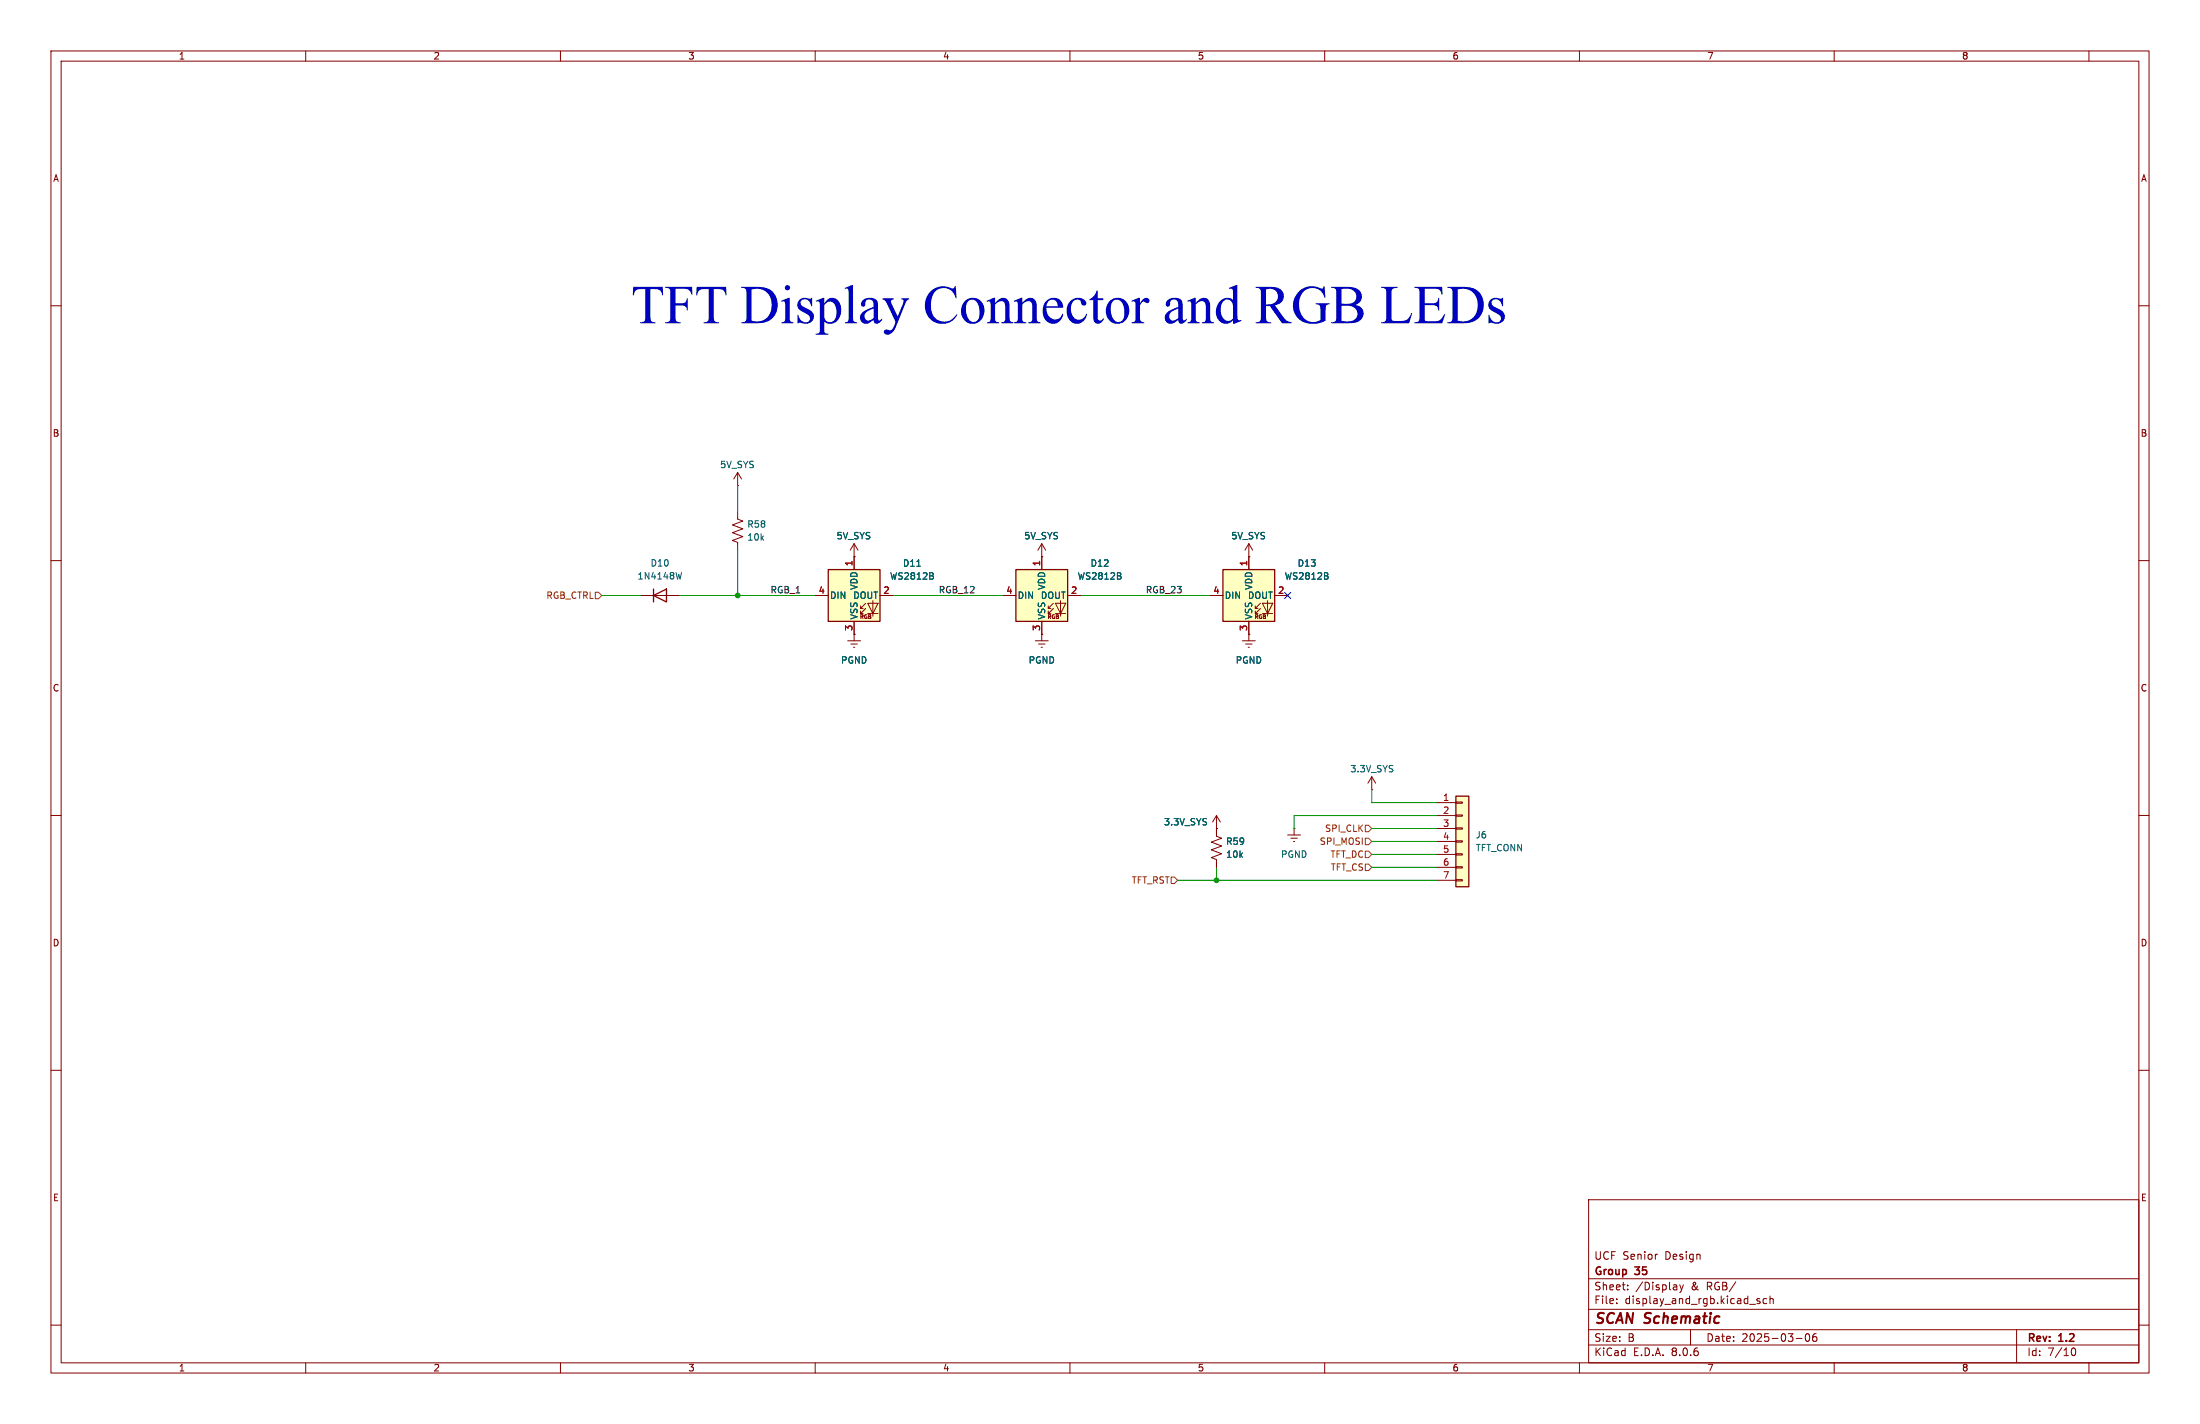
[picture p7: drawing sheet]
<svg xmlns="http://www.w3.org/2000/svg" width="432mm" height="279mm" viewBox="0 0 432 279" stroke-linecap="round" stroke-linejoin="round" font-family="sans-serif">
<g fill="none" stroke="#840000" stroke-width=".2">
<path d="M10 10h411.8v259.4h-411.8zM12 12h407.8v255.4h-407.8zM60 10v2M110 10v2M160 10v2M210 10v2M260 10v2M310 10v2M360 10v2M410 10v2M10 60h2M419.8 60h2"/>
<path d="M10 110h2M419.8 110h2M10 160h2M419.8 160h2M10 210h2M419.8 210h2M311.8 235.4h108v32h-108zM10 260h2M311.8 256.9h108M311.8 250.9h108M317.3 255.6v.2M317.3 254.9v.1"/>
<path d="M319.5 252.9v.2M319.5 252.2v.1M325.2 246.1h.1M329.7 252.1l.3 1M330 253.1l-.3 .5M330.4 252.1l-.4 1M345.4 254.9l-.4-.1-.2 .2 .1 .2 .5 .2v.3h-.6M346.8 254.9l-.5-.1-.3 .3 .2 .6h.6M347.4 254.9l.2-.1 .4 .1v.9M347.4 254.3v1.5M419.8 260h2M60 267.4v2"/>
<path d="M110 267.4v2M160 267.4v2M210 267.4v2M260 267.4v2M310 267.4v2M311.8 263.9h108M311.8 260.9h108M331.8 260.9v3M352.5 262.6h1.2M354.5 261.8l.2-.1a.8 .8 0 0 1 .5 .7 .8 .8 0 0 1-.5 .8 1 1 0 0 1-.2-1.4zM356.5 261.7a.59 .59 0 0 0-.7 .6v.6l.1 .2 .4 .1 .2-.2 .1-.5-.1-.2h-.5l-.2 .2M360 267.4v2"/>
<path d="M395.8 260.9v6.5M406.5 265.1l.2-.5 .2-.1a.8 .8 0 0 1 .5 .7 .8 .8 0 0 1-.5 .8l-.2-.2-.2-.4M410 267.4v2"/>
</g>
<path d="M285.7 156.2h2.6v17.8h-2.6z" fill="#ffffc2"/>
<g fill="none" stroke="#840000" stroke-width=".2">
<path d="M125.7 116.8h7.6M166.4 125.7h2.5M167 126.4h1.3M167.5 127h.3M167.6 124.5h.1M167.6 124.5v1.2M269.2 154.9h.1M269.2 152.4l-.7 1.3M269.2 152.4v2.5M269.2 152.4l.8 1.3M281.9 157.5h3.8M285.7 159.9h1.3v.2h-1.3z"/>
<path d="M285.7 157.4h1.3v.2h-1.3zM238.8 162.6h.1M238.8 160v4.1l1 .4-2.1 .7 2.1 .8-2.1 .8 2.1 .7-2.1 .8 1.1 .4v1.5M238.8 160l-.8 1.3M238.8 160l.7 1.3M252.7 163.8h2.6M253.4 164.5h1.2M253.9 165.1h.2M254 162.6h.1M254 162.6v1.2M281.9 160h3.8M281.9 162.6h3.8"/>
<path d="M281.9 165.1h3.8M281.9 167.6h3.8M281.9 170.2h3.8M281.9 172.7h3.8M285.7 172.6h1.3v.2h-1.3zM285.7 170.1h1.3v.2h-1.3zM285.7 167.5h1.3v.3h-1.3zM285.7 165h1.3v.2h-1.3zM285.7 162.4h1.3v.3h-1.3z"/>
</g>
<path d="M128.3 116.8l2.5-1.2v2.5zM128.3 115.6v2.5M285.7 156.2h2.6v17.8h-2.6z" fill="none" stroke="#840000" stroke-width=".25"/>
<path d="M133.8 112.3l-.3 1.3" fill="none" stroke="#006464" stroke-width=".2"/>
<path d="M199.4 111.8h10.1v10.1h-10.1z" fill="#ffffc2"/>
<g fill="none" stroke="#840000" stroke-width=".2">
<path d="M196.8 116.8h2.6M204.5 109.2v2.6M205.7 119.4h.5M206.8 119.4l-1.1 1v-.5M206.8 118.4l-1.1 1v-.5M207.1 118.4h2.1l-1 2zM208.2 117.9v3M209.5 116.8h2.6M204.5 121.9v2.6M205.7 120.4h.5M207.1 120.4h2.1M243.8 125.7h2.6"/>
<path d="M244.5 126.4h1.2M245 127h.2M245.1 124.5h.1M245.1 124.5v1.2"/>
</g>
<path d="M199.4 111.8h10.1v10.1h-10.1z" fill="none" stroke="#840000" stroke-width=".25"/>
<path d="M219.9 113l.1 .2-.1 .4M219.9 112.5v.4" fill="none" stroke="#006464" stroke-width=".2"/>
<path d="M240 111.8h10.2v10.1h-10.2z" fill="#ffffc2"/>
<g fill="none" stroke="#840000" stroke-width=".2">
<path d="M144.8 95.3h.1M144.8 92.7l-.8 1.3M144.8 92.7v2.6M144.8 92.7l.7 1.3M144.8 100.3v1.6l1 .3-2 .8 2 .8-2 .7 2 .8-2 .7 1 .4v1.6M167.6 109.2h.1M167.6 106.7l-.7 1.3M167.6 106.7v2.5M167.6 106.7l.8 1.3M204.5 109.2h.1M204.5 106.7v2.5M204.5 106.7l-.8 1.3"/>
<path d="M204.5 106.7l.7 1.3M237.5 116.8h2.5M245.1 109.2h.1M245.1 106.7v5.1M245.1 106.7l-.8 1.3M245.1 106.7l.8 1.3M246.4 119.4h.5M247.4 119.4l-1 1v-.5M247.4 118.4l-1 1v-.5M247.8 118.4h2l-1 2zM248.8 117.9v3M250.2 116.8h2.5"/>
<path d="M203.2 125.7h2.5M203.8 126.4h1.3M204.3 127h.3M204.5 124.5h.1M204.5 124.5v1.2M245.1 121.9v2.6M246.4 120.4h.5M247.8 120.4h2"/>
</g>
<path d="M240 111.8h10.2v10.1h-10.2z" fill="none" stroke="#840000" stroke-width=".25"/>
<path d="M260.6 113l.1 .2-.1 .4M260.6 112.5v.4" fill="none" stroke="#006464" stroke-width=".2"/>
<path d="M162.6 111.8h10.1v10.1h-10.1z" fill="#ffffc2"/>
<g fill="none" stroke="#840000" stroke-width=".2">
<path d="M160 116.8h2.6M167.6 109.2h.1M167.6 109.2v2.6M168.9 119.4h.5M169.9 119.4l-1 1v-.5M169.9 118.4l-1 1v-.5M170.3 118.4h2l-1 2zM171.3 117.9v3M172.7 116.8h2.6M196.8 116.8h2.6M204.5 109.2h.1M204.5 109.2v2.6"/>
<path d="M209.5 116.8h2.6M237.5 116.8h2.5M245.1 109.2h.1M245.1 109.2v2.6M250.2 116.8h2.5M167.6 124.5h.1M167.6 121.9v2.6M168.9 120.4h.5M170.3 120.4h2M204.5 124.5h.1M204.5 121.9v2.6M245.1 124.5h.1"/>
<path d="M245.1 121.9v2.6M238.8 162.6h.1M238.8 162.6v1.2M238.8 168.9v1.3"/>
</g>
<path d="M162.6 111.8h10.1v10.1h-10.1z" fill="none" stroke="#840000" stroke-width=".25"/>
<path d="M179.9 111.1h.8M183.1 113l.1 .2-.1 .4M183.1 112.5v.4M219.9 113l.1 .2-.1 .4M219.9 112.5v.4M260.6 113l.1 .2-.1 .4M260.6 112.5v.4" fill="none" stroke="#006464" stroke-width=".2"/>
<path d="M116.8 116.2h.7l.6 .6-.6 .7h-.7zM229.9 172.1h.6l.6 .6-.6 .7h-.6zM268 169.5h.6l.6 .7-.6 .6h-.6zM268 164.5h.6l.6 .6-.6 .6h-.6zM268 161.9h.6l.6 .7-.6 .6h-.6zM268 167h.6l.6 .6-.6 .7h-.6z" fill="none" stroke="#725600" stroke-width=".2"/>
<g fill="none" stroke="#009600" stroke-width=".2">
<path d="M144.8 95.3v5M118.1 116.8h7.6M133.3 116.8h26.7M144.8 108v8.8M175.3 116.8h21.5M212.1 116.8h25.4M269.2 154.9v2.6h12.7M231.1 172.7h50.8M238.8 170.2v2.5M269.2 170.2h12.7M269.2 165.1h12.7M269.2 167.6h12.7"/>
<path d="M269.2 162.6h12.7M281.9 160h-27.9v2.6"/>
</g>
<path d="M252.1 116.2l1.2 1.2M253.3 116.2l-1.2 1.2" fill="none" stroke="#000084" stroke-width=".2"/>
<g fill="#009600" stroke="#009600" stroke-width=".2">
<circle cx="238.8" cy="172.7" r=".46"/>
<circle cx="144.8" cy="116.8" r=".46"/>
</g>
<text font-size="10.6" fill="#0000c2" x="123.9" y="66.2">TFT DisplayConnectorandRGBLEDs</text>
<text font-size="2.8" fill="#840000" x="312.8" y="260.3">SCAN Schematic</text>
<g font-size="2.1" fill="#840000">
<text x="312.8" y="250.6">Group</text>
<text x="312.8" y="247.4">UCF Senior</text>
<text x="321" y="250.6">35</text>
<text x="326.8" y="247.4">Design</text>
<text x="312.8" y="256.1">File:</text>
<text x="312.8" y="253.4">Sheet:</text>
<text x="318.9" y="256.1">display_and_rgb.kicad_sch</text>
<text x="321" y="253.4">/Display</text>
<text x="332" y="253.4">&amp;</text>
<text x="335.1" y="253.4">RGB/</text>
<text x="312.8" y="263.5">Size:</text>
<text x="319.5" y="263.5">B</text>
<text x="334.8" y="263.5">Date:</text>
<text x="341.8" y="263.5">2025-03-06</text>
<text x="397.8" y="263.7">Rev:</text>
<text x="404.2" y="263.7">1.2</text>
<text x="312.8" y="266.3">KiCad</text>
<text x="320.5" y="266.3">E.D.A.</text>
<text x="328.1" y="266.3">8.0.6</text>
<text x="397.8" y="266.3">Id:</text>
<text x="401.9" y="266.3">7/10</text>
</g>
<g font-size="1.8" fill="#840000">
<text x="35" y="11.9">1</text>
<text x="85" y="11.9">2</text>
<text x="135" y="11.9">3</text>
<text x="185" y="11.9">4</text>
<text x="235" y="11.9">5</text>
<text x="285" y="11.9">6</text>
<text x="335" y="11.9">7</text>
<text x="385" y="11.9">8</text>
<text x="10.3" y="35.9">A</text>
<text x="420.1" y="35.9">A</text>
<text x="10.3" y="85.9">B</text>
<text x="420.1" y="85.9">B</text>
<text x="10.3" y="135.9">C</text>
<text x="420.1" y="135.9">C</text>
<text x="10.3" y="185.9">D</text>
<text x="420.1" y="185.9">D</text>
<text x="10.3" y="235.9">E</text>
<text x="420.1" y="235.9">E</text>
<text x="35" y="269.3">1</text>
<text x="85" y="269.3">2</text>
<text x="135" y="269.3">3</text>
<text x="185" y="269.3">4</text>
<text x="235" y="269.3">5</text>
<text x="285" y="269.3">6</text>
<text x="335" y="269.3">7</text>
<text x="385" y="269.3">8</text>
</g>
<g font-size="1.8" fill="#006464">
<text x="141.2" y="92">5V_SYS</text>
<text x="146.6" y="106.3">10k</text>
<text x="146.6" y="103.7">R58</text>
<text x="164.1" y="106">5V_SYS</text>
<text x="200.9" y="106">5V_SYS</text>
<text x="241.6" y="106">5V_SYS</text>
<text x="125" y="113.9">1N4148W</text>
<text x="127.6" y="111.4">D10</text>
<text x="174.6" y="113.9">WS2812B</text>
<text x="177.1" y="111.4">D11</text>
<text x="211.4" y="113.9">WS2812B</text>
<text x="214" y="111.4">D12</text>
<text x="252.1" y="113.9">WS2812B</text>
<text x="254.6" y="111.4">D13</text>
<text x="162.8" y="117.7">DIN</text>
<text x="167.4" y="117.7">DOUT</text>
<text x="168.5" y="115.8" transform="rotate(-90 168.5 115.8)">VDD</text>
<text x="199.6" y="117.7">DIN</text>
<text x="204.2" y="117.7">DOUT</text>
<text x="205.3" y="115.8" transform="rotate(-90 205.3 115.8)">VDD</text>
<text x="240.3" y="117.7">DIN</text>
<text x="244.8" y="117.7">DOUT</text>
<text x="246" y="115.8" transform="rotate(-90 246 115.8)">VDD</text>
<text x="168.5" y="121.7" transform="rotate(-90 168.5 121.7)">VSS</text>
<text x="205.3" y="121.7" transform="rotate(-90 205.3 121.7)">VSS</text>
<text x="246" y="121.7" transform="rotate(-90 246 121.7)">VSS</text>
<text x="165" y="130.4">PGND</text>
<text x="201.8" y="130.4">PGND</text>
<text x="242.4" y="130.4">PGND</text>
<text x="264.9" y="151.7">3.3V_SYS</text>
<text x="228.4" y="162.2">3.3V_SYS</text>
<text x="240.5" y="166">R59</text>
<text x="289.6" y="164.7">J6</text>
<text x="289.6" y="167.2">TFT_CONN</text>
<text x="240.5" y="168.5">10k</text>
<text x="251.3" y="168.5">PGND</text>
</g>
<g font-size="1.8" fill="#a90000">
<text x="167.4" y="111.2" transform="rotate(-90 167.4 111.2)">1</text>
<text x="204.2" y="111.2" transform="rotate(-90 204.2 111.2)">1</text>
<text x="244.9" y="111.2" transform="rotate(-90 244.9 111.2)">1</text>
<text x="160.6" y="116.6">4</text>
<text x="173.3" y="116.6">2</text>
<text x="197.4" y="116.6">4</text>
<text x="210.1" y="116.6">2</text>
<text x="238.1" y="116.6">4</text>
<text x="250.8" y="116.6">2</text>
<text x="167.4" y="123.9" transform="rotate(-90 167.4 123.9)">3</text>
<text x="204.2" y="123.9" transform="rotate(-90 204.2 123.9)">3</text>
<text x="244.9" y="123.9" transform="rotate(-90 244.9 123.9)">3</text>
<text x="283.1" y="157.2">1</text>
<text x="283.1" y="159.8">2</text>
<text x="283.1" y="162.3">3</text>
<text x="283.1" y="164.8">4</text>
<text x="283.1" y="167.4">5</text>
<text x="283.1" y="169.9">6</text>
<text x="283.1" y="172.5">7</text>
</g>
<g font-size="1.8" fill="#725600">
<text x="107.1" y="117.7">RGB_CTRL</text>
<text x="258.9" y="166">SPI_MOSI</text>
<text x="260" y="163.4">SPI_CLK</text>
<text x="222" y="173.6">TFT_RST</text>
<text x="261" y="168.5">TFT_DC</text>
<text x="261.1" y="171">TFT_CS</text>
</g>
<g font-size="1.8" fill="#0f0f0f">
<text x="151.1" y="116.5">RGB_1</text>
<text x="184.1" y="116.5">RGB_12</text>
<text x="224.8" y="116.5">RGB_23</text>
</g>
<g font-size="1.1" fill="#840000">
<text x="168.6" y="121.6">RGB</text>
<text x="205.5" y="121.6">RGB</text>
<text x="246.1" y="121.6">RGB</text>
</g>
</svg>
